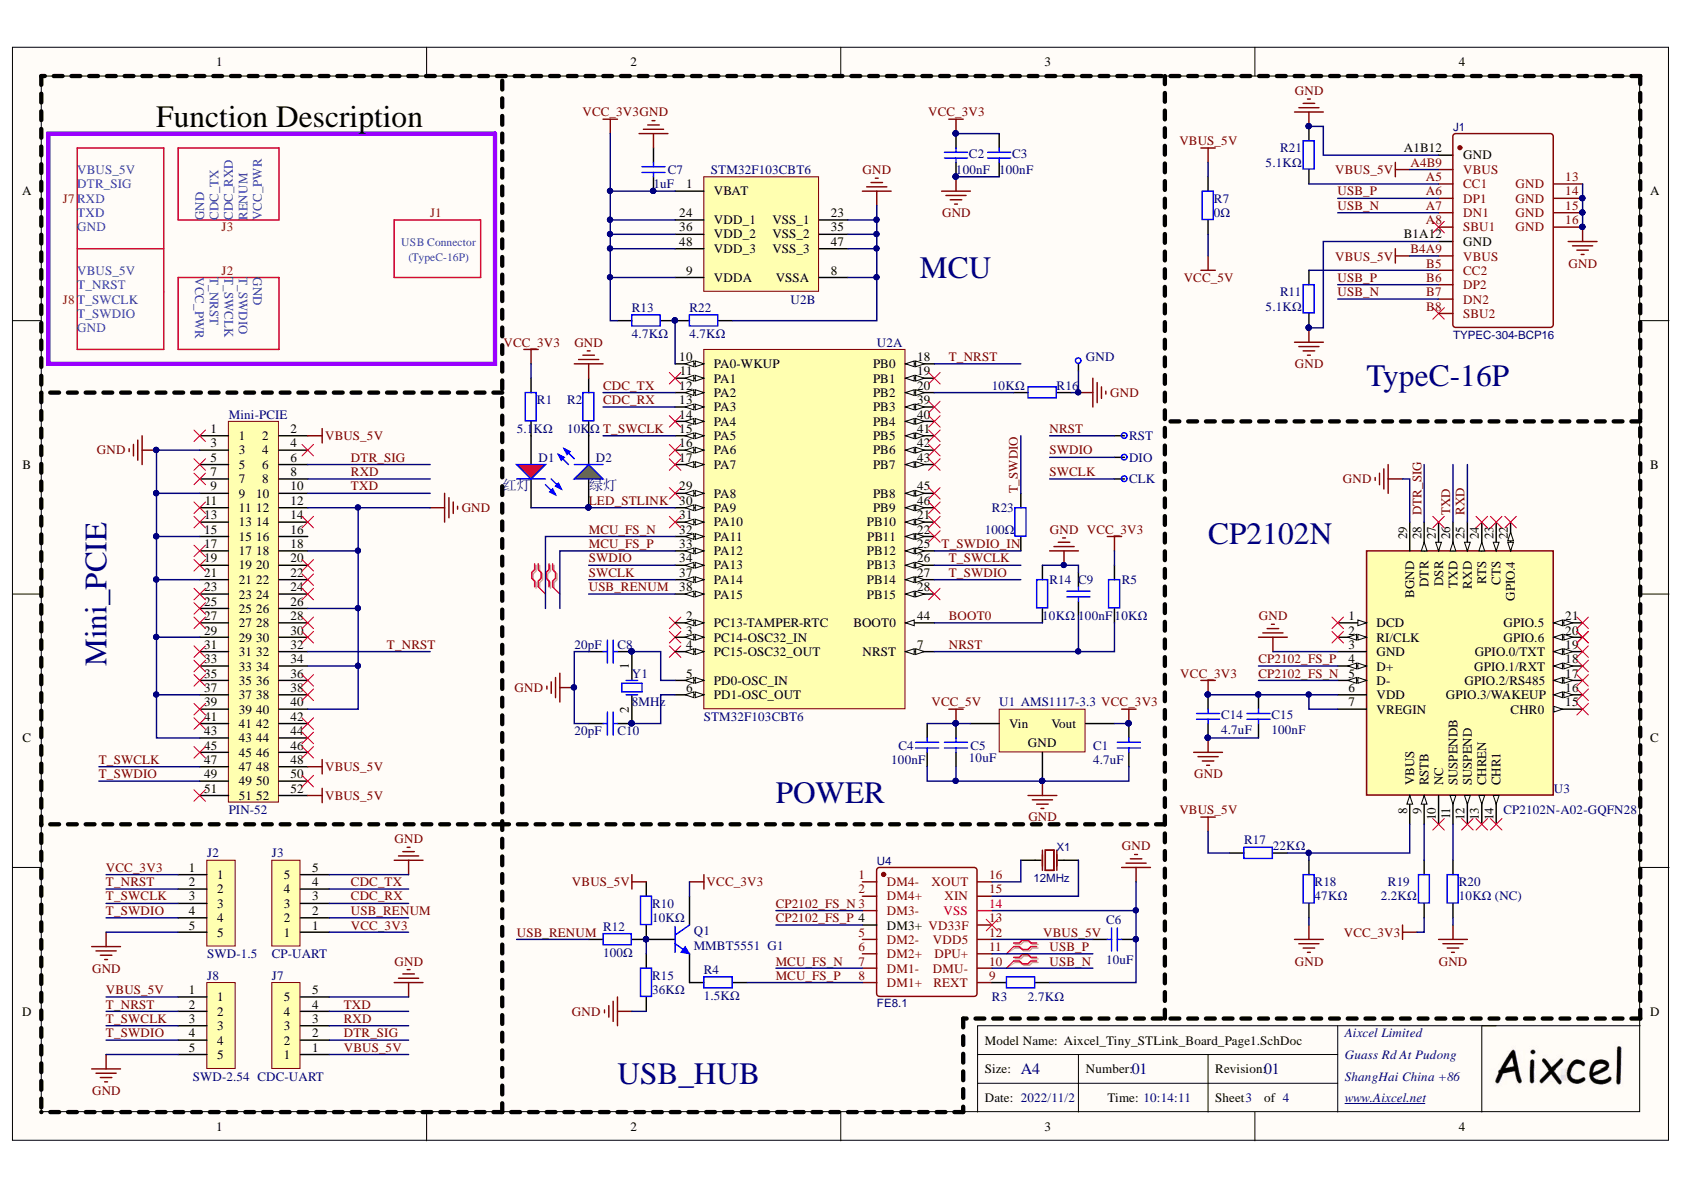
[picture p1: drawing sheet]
# Altium project Aixcel_Tiny_STLink_Board.PrjPcb
1 sheet, 52 parts. Net scope: global (net labels, ports and power ports of the same name join across sheets).
Board file: Aixcel_Tiny_STLink_Board.PcbDoc

## Sheet Aixcel_Tiny_STLink_Board_Page1.SchDoc
size A4; Organization: Altium Limited; Address1: L3, 12a Rodborough Rd; Address2: Frenchs Forest; Address3: NSW; Address4: Australia 2086; DocumentNumber: 01; Revision: 01; SheetNumber: 3; SheetTotal: 4

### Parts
+5V  CHECK  [CHECK-D]  (value not drawn)
C1  4.7uF  [0603_C]
C2  100nF  [0603_C]
C3  100nF  [0603_C]
C4  100nF  [0603_C]
C5  10uF  [0603_C]
C6  10uF  [0603_C]
C7  1uF  [0603_C]
C8  20pF  [0603_C]
C9  100nF  [0603_C]
C10  20pF  [0603_C]
C14  4.7uF  [0603_C]
C15  100nF  [0603_C]
CLK  CHECK  [CHECK-D]  (value not drawn)
D1  红灯  [0603_LED_S1]
D2  绿灯  [0603_LED_S1]
DIO  CHECK  [CHECK-D]  (value not drawn)
GND  CHECK  [CHECK-D]  (value not drawn)
J1  TYPEC-304-BCP16  [TypeC-16Pin]
J2  SWD-1.5  [ZH1.5-LI-5P]
J3  CP-UART  [ZH1.5-LI-5P]
J7  CDC-UART  [2.54XH接插件5P]
J8  SWD-2.54  [2.54XH接插件5P]
Mini-PCIE  PIN-52  [PCBComponent_1]
Q1  MMBT5551  G1  [SOT-23(SOT-23-3)]
R1  5.1KΩ  [0603_R]
R2  10KΩ  [0603_R]
R3  2.7KΩ  [0603_R]
R4  1.5KΩ  [0603_R]
R5  10KΩ  [0603_R]
R7  0Ω  [0805_R]
R10  10KΩ  [0603_R]
R11  5.1KΩ  [0603_R]
R12  100Ω  [0603_R]
R13  4.7KΩ  [0603_R]
R14  10KΩ  [0603_R]
R15  36KΩ  [0603_R]
R16  10KΩ  [0603_R]
R17  22KΩ  [0603_R]
R18  47KΩ  [0603_R]
R19  2.2KΩ  [0603_R]
R20  10KΩ (NC)  [0603_R]
R21  5.1KΩ  [0603_R]
R22  4.7KΩ  [0603_R]
R23  100Ω  [0603_R]
RST  CHECK  [CHECK-D]  (value not drawn)
U1  AMS1117-3.3  [SOT-223]
U2  STM32F103CBT6  [STM-LQFP48_L]  (parts A,B of 2)
U3  CP2102N-A02-GQFN28  [QFN50P500X500X80-29N-D]
U4  FE8.1  [SSOP-16_L4.9-W3.9-P0.64-LS6.0-BL]
X1  12MHz  [12MHz]
Y1  8MHz  [SMD-5032_2P]

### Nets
GND: C1.1 C2.2 C3.2 C4.1 C5.1 C6.1 C7.2 C8.1 C9.2 C10.1 C14.1 C15.1 GND.1 J1.13(GND) J1.14(GND) J1.15(GND) J1.16(GND) J1.A1B12(GND) J1.B1A12(GND) J2.5 J3.5 J7.5 J8.5 Mini-PCIE.3 Mini-PCIE.9 Mini-PCIE.12 Mini-PCIE.15 Mini-PCIE.18 Mini-PCIE.21 Mini-PCIE.26 Mini-PCIE.29 Mini-PCIE.34 Mini-PCIE.37 Mini-PCIE.40 Mini-PCIE.43 R2.2 R3.2 R11.1 R14.1 R15.1 R16.1 R18.1 R20.2 R21.2 R22.1 U1.1(GND) U2.8(VSSA) U2.23(VSS_1) U2.35(VSS_2) U2.47(VSS_3) U3.3(GND) U3.29(BGND) U4.14(VSS)
VBUS_5V: +5V.1 C6.2 J1.A4B9(VBUS) J1.B4A9(VBUS) J7.1 J8.1 Mini-PCIE.2 Mini-PCIE.48 Mini-PCIE.52 R7.2 R10.2 R17.1 U4.12(VDD5)
VCC_3V3: C1.2 C2.1 C3.1 C7.1 C14.2 C15.2 J2.1 J3.1 Q1.3(C) R1.1 R5.2 R13.2 R19.1 U1.2(Vout) U2.1(VBAT) U2.9(VDDA) U2.24(VDD_1) U2.36(VDD_2) U2.48(VDD_3) U3.6(VDD) U3.7(VREGIN)
VCC_5V: C4.2 C5.2 R7.1 U1.3(Vin)
BOOT0: R14.2 U2.44(BOOT0)
CDC_RX: J3.3 U2.13(PA3)
CDC_TX: J3.4 U2.12(PA2)
CP2102_FS_N: U3.5(D-) U4.3(DM3-)
CP2102_FS_P: U3.4(D+) U4.4(DM3+)
DTR_SIG: J7.2 Mini-PCIE.6 U3.28(DTR)
LED_STLINK: D1.K D2.A U2.30(PA9)
MCU_FS_N: U2.32(PA11) U4.7(DM1-)
MCU_FS_P: R4.1 U2.33(PA12) U4.8(DM1+)
NRST: C9.1 R5.1 RST.1 U2.7(NRST)
RXD: J7.3 Mini-PCIE.8 U3.25(RXD)
SWCLK: CLK.1 U2.37(PA14)
SWDIO: DIO.1 U2.34(PA13)
T_NRST: J2.2 J8.2 Mini-PCIE.32 U2.18(PB0)
T_SWCLK: J2.3 J8.3 Mini-PCIE.47 U2.15(PA5) U2.26(PB13)
T_SWDIO: J2.4 J8.4 Mini-PCIE.49 R23.2 U2.27(PB14)
T_SWDIO_IN: R23.1 U2.25(PB12)
TXD: J7.4 Mini-PCIE.10 U3.26(TXD)
USB_N: J1.A7(DN1) J1.B7(DN2) U4.10(DMU-)
USB_P: J1.A6(DP1) J1.B6(DP2) U4.11(DPU+)
USB_RENUM: J3.2 R12.1 U2.38(PA15)
NetC8_2: C8.2 U2.5(PD0-OSC_IN) Y1.1(OSC1)
NetC10_2: C10.2 U2.6(PD1-OSC_OUT) Y1.2(OSC2)
NetD1_A: D1.A R1.2
NetD2_K: D2.K R2.1
NetJ1_A5: J1.A5(CC1) R21.1
NetJ1_B5: J1.B5(CC2) R11.2
NetQ1_1: Q1.1(B) R10.1 R12.2 R15.2
NetQ1_2: Q1.2(E) R4.2
NetR3_1: R3.1 U4.9(REXT)
NetR13_1: R13.1 R22.2 U2.10(PA0-WKUP)
NetR16_2: R16.2 U2.20(PB2)
NetR17_2: R17.2 R18.2 U3.8(VBUS)
NetR19_2: R19.2 U3.9(RSTB)
NetR20_1: R20.1 U3.11(SUSPENDB)
NetU4_15: U4.15(XIN) X1.2(OSC2)
NetU4_16: U4.16(XOUT) X1.1(OSC1)

Not connected (* = marked no-connect by the designer): J1 A8(SBU1)* B8(SBU2)*; Mini-PCIE 1* 4* 5* 7* 11* 13* 14* 16 17* 19* 20* 22* 23* 24* 25* 27* 28* 30* 31* 33* 35* 36* 38* 39* 41* 42* 44* 45* 46* 50* 51*; U2 2(PC13-TAMPER-RTC)* 3(PC14-OSC32_IN)* 4(PC15-OSC32_OUT)* 11(PA1)* 14(PA4)* 16(PA6)* 17(PA7)* 19(PB1)* 21(PB10)* 22(PB11)* 28(PB15)* 29(PA8)* 31(PA10)* 39(PB3)* 40(PB4)* 41(PB5)* 42(PB6)* 43(PB7)* 45(PB8)* 46(PB9)*; U3 1(DCD)* 2(RI/CLK)* 10(NC)* 12(SUSPEND)* 13(CHREN)* 14(CHR1)* 15(CHR0)* 16(GPIO.3/WAKEUP)* 17(GPIO.2/RS485)* 18(GPIO.1/RXT)* 19(GPIO.0/TXT)* 20(GPIO.6)* 21(GPIO.5)* 22(GPIO.4)* 23(CTS)* 24(RTS)* 27(DSR)*; U4 1(DM4-) 2(DM4+) 5(DM2-) 6(DM2+) 13(VD33F)*

### Layout directives
differential pair: MCU_FS_N, MCU_FS_P, USB_N, USB_P

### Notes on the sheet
- Function Description
- J7
- GND
- TXD
- DTR_SIG
- RXD
- VBUS_5V
- J3
- CDC_TX
- CDC_RXD
- RENUM
- VCC_PWR
- J1
- J8
- T_NRST
- T_SWCLK
- J2
- T_SWDIO
- USB Connector
- (TypeC-16P)
- MCU
- (near J1) TypeC-16P
- (near U3) CP2102N
- Mini_PCIE
- POWER
- USB_HUB
